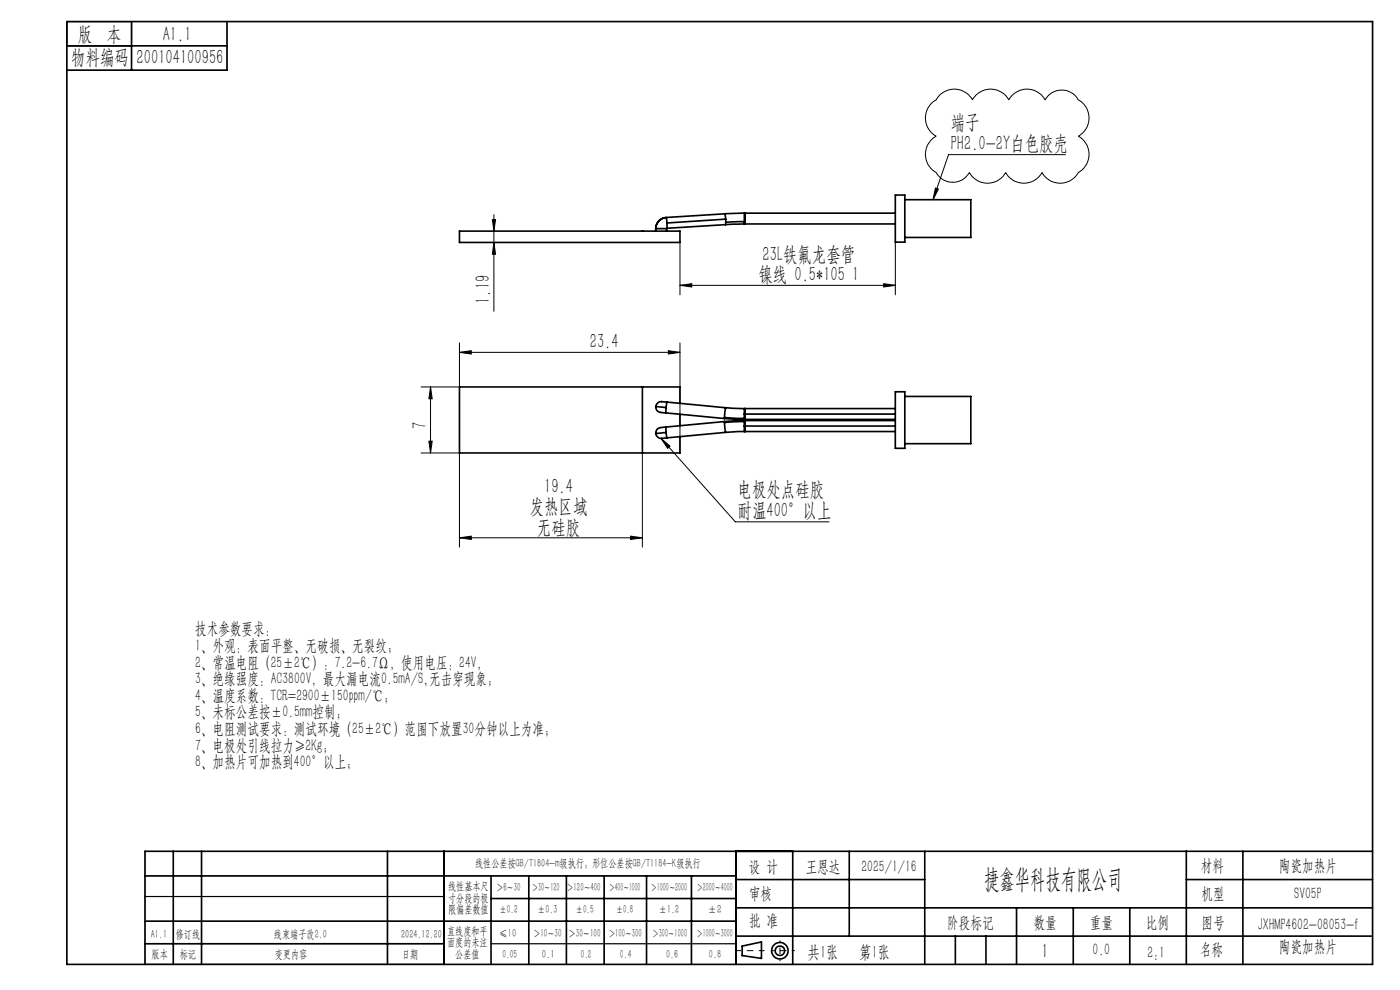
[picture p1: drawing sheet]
<svg xmlns="http://www.w3.org/2000/svg" width="297mm" height="210mm" viewBox="0 0 297 210" stroke-linecap="round" stroke-linejoin="round" font-family="sans-serif">
<g fill="none" stroke="#000" stroke-width=".21">
<path d="M197.4 22.1l.2-.2a3.7 3.7 0 0 0 1.7-1.7 4.4 4.4 0 0 1 7 1 4.4 4.4 0 0 1 7.7 0 4.4 4.4 0 0 1 7.7 0 4 4 0 0 1 7.1 0 4.4 4.4 0 0 1 0 7.7 4.4 4.4 0 0 1 0 7.7 4.4 4.4 0 0 1-7.7 0 4.4 4.4 0 0 1-7.7 0 4.4 4.4 0 0 1-7.8 0 4 4 0 0 1-7 0 4.4 4.4 0 0 1 0-7.7 4.4 4.4 0 0 1-1.2-6.8zM198.4 39.9l.7 .2-1.2 2.3zM226 32.8h-24.8l-3.3 9.6M104.5 46.6h.6l-.3 2.4zM104.8 51.4l.3 2.5h-.6zM104.8 45.5v20.5M144.3 51.4v11.1M189.9 51.4v11.1M97.5 74.7l2.5-.3v.7zM97.5 72.7v9.4h-8.2M97.5 74.7h46.8M141.8 74.4l2.5 .3-2.5 .4z"/>
<path d="M144.3 60.5l2.5-.3v.7zM144.3 72.7v23.4M144.3 60.5h45.6M187.5 60.2l2.4 .3-2.4 .4zM89.3 96.1h8.2v20M91 93.6h.7l-.4 2.5zM91.3 82.1v14M91.3 82.1l.4 2.5h-.7zM136.3 96.1v20M140.2 93l1.9 1.6-.5 .5zM140.2 93l15.8 17.7h19.9M97.5 114.1l2.5-.4v.7z"/>
<path d="M97.5 114.1h38.8M133.8 113.7l2.5 .4-2.5 .3z"/>
</g>
<g fill="none" stroke="#000" stroke-width=".35">
<path d="M14.2 4.6h277v200h-277zM14.2 9.7h34M27.9 4.6v10.3M48.2 4.6v10.3h-34M97.5 49h46.8v2.4h-46.8zM136.3 49h.1M139.1 48.5h.1M139.1 48.5v.5M139.1 48.5h2.3M140.8 46.2a2.34 2.34 0 0 0-1.7 2.3M140.8 46.2a2.31 2.31 0 0 0-1.7 2.3M141.3 46.1l.2 1.2"/>
<path d="M141.3 46.1l-.5 .1M141.4 48.5v.5M141.5 48.4l-.1 .1M141.5 47.3v1.1M153.7 45.4l.3 1.1M153.7 45.4l-12.4 .7M153.9 47.7l-12.4 .7M154 46.5v.6M154 47.1l-.1 .6M154 46.5l-12.5 .8M157.9 45.2l-4.2 .2M157.9 47.5l-4 .2"/>
<path d="M157.9 45.2v1.8M157.9 47l-3.9 .1M157.9 47v.5M157.9 47.5h32M157.9 45.2h32M158.1 45.2v2.3M189.9 41.4h2v10h-2zM191.9 42.4h14.1v8h-14.1M136.3 82.1v14M139.1 86.2a1.16 1.16 0 0 0 1.4 1.3l.8 .1M139.1 92a1.35 1.35 0 0 0 2 .9h.4M139.1 86.2l2.2 .3"/>
<path d="M141.3 90.6h-.5a1.39 1.39 0 0 0-1.7 1.4M141.3 90.6v1.1M141.3 87.6l12.4 1.2M141.3 86.5v1.1M141.3 91.7l.2 1.2M141.3 91.7l-2.2 .3M141.5 85.3h-.2a1.54 1.54 0 0 0-2.2 .9M141.5 85.3l-.2 1.2M141.5 85.3l12.5 1.2M144.3 85.6v-3.5h-46.8v14h46.8v-3.5M144.3 87.9v2.4M153.7 88.8l4.2 .2"/>
<path d="M153.7 89.6l.3 2.1M153.7 88.6l4.2 .2M153.7 88.6v.2M153.7 89.4v.2M153.7 89.4l-12.4 1.2M154 86.5l3.9 .2M154 86.5l-.3 2.1M154 91.7l-12.5 1.2M157.9 91.5l-3.9 .2M157.9 89.2l-4.2 .2M157.9 87.8v1M157.9 89.4v1"/>
<path d="M157.9 89.4l-4.2 .2M157.9 90.4v1.1M157.9 88.8v.2M157.9 86.7v1.1M157.9 89.2v.2M157.9 91.5h32M157.9 89h32M157.9 86.7h32M157.9 89.2h32M157.9 90.4h32M157.9 87.8h32M158.1 89.2v2.3"/>
<path d="M158.1 86.7v2.3M189.9 83.1h2v12h-2zM191.9 84.1h14.1v10h-14.1M30.8 195.4h125.4M30.8 185.8h125.4M36.8 180.6v24M42.8 180.6v24M82.2 180.6v24M94.2 180.6v24M104.2 185.8v18.8M104.2 190.6h52M112.2 185.8v18.8"/>
<path d="M120.2 185.8v18.8M128.2 185.8v18.8M137.2 185.8v18.8M146.7 185.8v18.8M156.2 180.6v24M156.2 186.6h40M156.2 198.6h135M156.2 192.6h135M168.2 180.6v24M180.2 180.6v18M196.2 180.6v24M202.7 198.6v6"/>
<path d="M209.2 198.6v6M215.7 192.6v12M227.7 192.6v12M239.7 192.6v12M251.7 186.6h39.5M251.7 180.6v24M263.7 180.6v24M291.2 180.6h-260.4v24M30.8 200.2h63.4M157.4 200.7l4.1-.9v3.5l-4.1-.6z"/>
<circle cx="165.5" cy="201.7" r="1.74"/>
<circle cx="165.5" cy="201.7" r="1"/>
</g>
<path d="M162.1 201.7h-6" fill="none" stroke="#000" stroke-width=".21" stroke-dasharray="15.2 1.3 1.3 1.3" stroke-dashoffset="14.1"/>
<path d="M168.5 201.7h-4.8" fill="none" stroke="#000" stroke-width=".21" stroke-dasharray="15.2 1.3 1.3 1.3" stroke-dashoffset="14.7"/>
<path d="M165.5 199.6v4.2" fill="none" stroke="#000" stroke-width=".21" stroke-dasharray="15.2 1.3 1.3 1.3" stroke-dashoffset="15"/>
<path d="M14.2 4.6h13.7v5.1h-13.7zM30.8 190.2h63.4M30.8 204.6h63.4M104.2 200.2h52" fill="none" stroke="#000" stroke-width=".25"/>
<g fill="#000">
<path d="M104.8 51.4l.3 2.5h-.6zM104.5 46.6h.6l-.3 2.4z"/>
<path d="M97.5 74.7l2.5-.3v.7zM141.8 74.4l2.5 .3-2.5 .4zM144.3 60.5l2.5-.3v.7zM187.5 60.2l2.4 .3-2.4 .4z"/>
<path d="M91.3 82.1l.4 2.5h-.7zM91 93.6h.7l-.4 2.5z"/>
<path d="M140.2 93l1.9 1.6-.5 .5zM198.4 39.9l.7 .2-1.2 2.3z"/>
<path d="M133.8 113.7l2.5 .4-2.5 .3zM97.5 114.1l2.5-.4v.7z"/>
</g>
<text font-size="5.6" x="208.8" y="188.3">捷鑫华科技有限公司</text>
<g font-size="4.4">
<text x="16.5" y="8.6">版 本</text>
<text x="34.5" y="8.6">A1.1</text>
<text x="15.1" y="13.7">物料编码</text>
<text x="29" y="13.7">200104100956</text>
<text x="201.7" y="27.4">端子</text>
<text x="201.7" y="31.9">PH2.0-2Y白色胶壳</text>
<text x="160.9" y="59.6">镍线 0.5*105 1</text>
<text x="161.8" y="55.3">23L铁氟龙套管</text>
<text x="103.9" y="64.5" transform="rotate(-90 103.9 64.5)">1.19</text>
<text x="125.1" y="73.9">23.4</text>
<text x="90.5" y="91" transform="rotate(-90 90.5 91)">7</text>
<text x="115.4" y="104.5">19.4</text>
<text x="156.5" y="105.3">电极处点硅胶</text>
<text x="112.4" y="108.8">发热区域</text>
<text x="113.9" y="113.2">无硅胶</text>
<text x="156.5" y="109.8">耐温400°以上</text>
<text x="221" y="203.2">1</text>
</g>
<g font-size="3.8">
<text x="171.3" y="203.2">共1张</text>
<text x="182.3" y="203.2">第1张</text>
</g>
<g font-size="3.5">
<text x="41.4" y="134.5">技术参数要求：</text>
<text x="41.4" y="138.1">1、外观：表面平整、无破损、无裂纹；</text>
<text x="41.4" y="141.6">2、常温电阻（25±2℃）：7.2-6.7Ω，使用电压：24V，</text>
<text x="41.4" y="145.1">3、绝缘强度：AC3800V，最大漏电流0.5mA/S,无击穿现象；</text>
<text x="41.4" y="148.7">4、温度系数：TCR=2900±150ppm/℃；</text>
<text x="41.4" y="152.2">5、未标公差按±0.5mm控制；</text>
<text x="41.4" y="155.7">6、电阻测试要求：测试环境（25±2℃）范围下放置30分钟以上为准；</text>
<text x="41.4" y="159.2">7、电极处引线拉力≥2Kg；</text>
<text x="41.4" y="162.8">8、加热片可加热到400°以上；</text>
<text x="158.9" y="184.9">设 计</text>
<text x="170.9" y="184.9">王恩达</text>
<text x="182.7" y="184.9">2025/1/16</text>
<text x="254.7" y="184.7">材料</text>
<text x="271.3" y="184.7">陶瓷加热片</text>
<text x="158.9" y="190.8">审核</text>
<text x="254.9" y="190.7">机型</text>
<text x="274.6" y="190.8">SV05P</text>
<text x="158.9" y="196.5">批 准</text>
<text x="200.9" y="196.9">阶段标记</text>
<text x="219.3" y="196.9">数量</text>
<text x="231.2" y="196.9">重量</text>
<text x="243.1" y="196.9">比例</text>
<text x="254.9" y="196.9">图号</text>
<text x="266.8" y="197.3">JXHMP4602-08053-f</text>
<text x="231.8" y="202.5">0.0</text>
<text x="243.4" y="203.2">2:1</text>
<text x="254.5" y="202.5">名称</text>
<text x="271.3" y="201.8">陶瓷加热片</text>
</g>
<g font-size="2.5">
<text x="100.8" y="184">线性公差按GB/T1804-m级执行；形位公差按GB/T1184-K级执行</text>
<text x="95.1" y="188.8">线性基本尺</text>
<text x="95.1" y="191.3">寸分段的极</text>
<text x="105.3" y="189.1">＞6～30</text>
<text x="112.9" y="189.1">＞30～120</text>
<text x="120.2" y="188.9">＞120～400</text>
<text x="129.2" y="188.9">＞400～1000</text>
<text x="138.1" y="189.1">＞1000～2000</text>
<text x="147.8" y="189.1">＞2000～4000</text>
<text x="95.1" y="193.8">限偏差数值</text>
<text x="105.9" y="193.8">±0.2</text>
<text x="114.1" y="193.8">±0.3</text>
<text x="122.2" y="193.8">±0.5</text>
<text x="130.7" y="193.8">±0.8</text>
<text x="139.8" y="193.8">±1.2</text>
<text x="150.2" y="193.8">±2</text>
<text x="32" y="199">A1.1</text>
<text x="32.2" y="203.2">版本</text>
<text x="37.3" y="199">修订线</text>
<text x="38.1" y="203.2">标记</text>
<text x="58.1" y="199">线束端子改2.0</text>
<text x="58.3" y="203.2">变更内容</text>
<text x="85.1" y="199">2024.12.20</text>
<text x="85.3" y="203.2">日期</text>
<text x="94.8" y="198.3">直线度和平</text>
<text x="94.8" y="200.7">面度的未注</text>
<text x="96.6" y="203.2">公差值</text>
<text x="105.9" y="198.7">≤10</text>
<text x="106.6" y="203.2">0.05</text>
<text x="113.2" y="198.7">＞10～30</text>
<text x="115" y="203.2">0.1</text>
<text x="120.6" y="198.7">＞30～100</text>
<text x="123.2" y="203.2">0.2</text>
<text x="129.1" y="198.7">＞100～300</text>
<text x="131.5" y="203.2">0.4</text>
<text x="138.4" y="198.7">＞300～1000</text>
<text x="141.3" y="203.2">0.6</text>
<text x="147.8" y="198.7">＞1000～3000</text>
<text x="150.4" y="203.2">0.8</text>
</g>
</svg>
